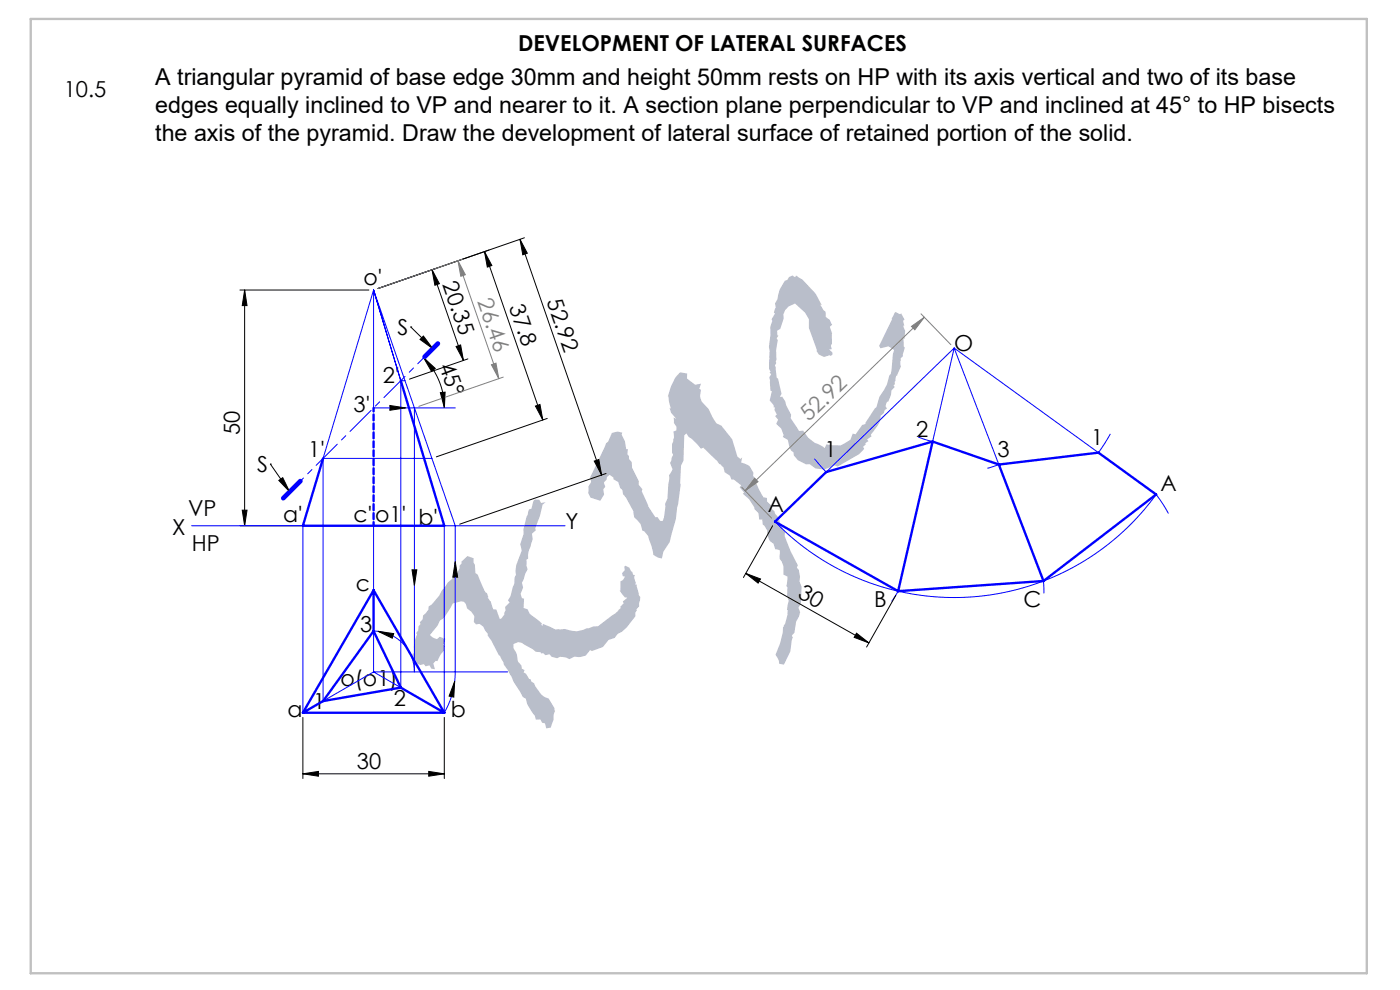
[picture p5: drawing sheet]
<svg xmlns="http://www.w3.org/2000/svg" width="297mm" height="210mm" viewBox="0 0 297 210" stroke-linecap="round" stroke-linejoin="round" font-family="sans-serif">
<g fill="none" stroke="#000" stroke-width=".21">
<path d="M91.7 57.2l1.5 3-.9 .3zM91.7 57.2l6.6 19.3M102.8 53.4l1.5 2.9-.9 .4zM102.8 53.4l12.4 35.7M110.3 50.8l1.6 2.9-1 .4zM110.3 50.8l17.3 50M111.3 50.4l-31.1 10.8M50.9 61.5h27.4M51.9 61.5v50M51.9 61.5l.5 3.3h-1zM87.1 69.4h.1M87.1 69.4l4.7 4.6"/>
<path d="M89.8 71.3l2 2.7-2.7-2zM89.9 75.9l2.4 2.3-.7 .6zM89.9 75.9a15 15 0 0 1 4.4 10.6M96.8 73.5l.9-.3 .6 3.3zM99.3 76.1l-12.4 4.3M57.4 98.4h.1M57.4 98.4l4.1 5.9M82.7 86l3.3 .5-3.3 .5zM83 86.5h3M93.4 83.3l1-.1-.1 3.3zM113.6 86.1l1-.3 .6 3.3zM116.1 88.8l-23.5 8.1"/>
<path d="M126.1 97.8l.9-.3 .6 3.3zM50.9 111.5h27.4M51.4 108.2h1l-.5 3.3zM59.1 101.9l.9-.6 1.5 3zM96.6 119.1l.5 3.3h-1zM96.6 119.1v2.7M128.6 100.4l-31.1 10.8M163.9 111.5l-6.2 11M80.2 133.9l3.3 .5-.3 1zM80.2 133.9l3.1 1M87.4 120.9h1l-.5 3.3zM87.9 120.9v3.3"/>
<path d="M158.2 121.6l26.1 14.8M158.2 121.6l3.1 1.2-.5 .9zM181.7 134.3l2.6 2.1-3.1-1.2zM190 126.3l-6.2 10.9M64.3 152.2v12.9M94.3 152.2v12.9M96.5 144.5l-.2 3.4-1-.2zM96.5 144.5l-.7 3.2M64.3 164.1l3.3-.5v1.1zM64.3 164.1h30M91 163.6l3.3 .5-3.3 .6z"/>
</g>
<path d="M97.2 55.3l8.6 25M97.2 55.3l1.5 3-.9 .3zM98.1 55l-17.9 6.2M104.3 77.4l.9-.4 .6 3.3zM106.8 80l-17.9 6.2M193.4 69.2l2.7-1.9-2 2.7zM195.4 66.6l6.3 6.5M196.1 67.3l-38 36.8M157.4 103.4l6.3 6.5M160.1 101.4l.7 .8-2.7 1.9z" fill="none" stroke="#808080" stroke-width=".21"/>
<g fill="none" stroke="#00f" stroke-width=".21">
<path d="M79.3 61.5l17.3 50v31a17.3 17.3 0 0 1-2.3 8.7v-39.7M79.3 61.5v25h17.3M79.3 61.5l-10.8 35.7M79.3 61.5l5.7 19.3M202.4 73.8l-27.1 26.3-2.5-2.8M202.4 73.8l-4.6 19.9-3-1M202.4 73.8l9.5 24.7-2.4 .8M202.4 73.8l30.6 22.2 2.6-4M68.5 97.2v51.5l10.8-6.2M68.5 97.2h23.1M85 80.8v65.1l-5.7-3.4M85 80.8h.9"/>
<path d="M87.9 86.5v56a8.7 8.7 0 0 0-8.6-8.6v8.6M40.7 111.5h79.2M64.3 111.5v39.7M79.3 111.5v13.7M247.9 108.9l-2.6-4a52.9 52.9 0 0 1-80.9 5.7M190.5 125.4l-1.3 2.2M221.4 123.2l.1 2.7M79.3 142.5h28.4"/>
</g>
<path d="M6.5 4h283.5v202.4h-283.5z" fill="none" stroke="#c0c0c0" stroke-width=".5"/>
<path d="M60.1 105.7l32.8-32.8" fill="none" stroke="#00f" stroke-width=".21" stroke-dasharray="6.3 1.3 1.3 1.3" stroke-dashoffset=".3"/>
<g fill="none" stroke="#00f" stroke-width=".5">
<path d="M85 80.8l9.3 30.7h-30l4.2-14.3M197.8 93.7l-22.5 6.4-10.9 10.5 26.1 14.8M197.8 93.7l-7.3 31.7M197.8 93.7l14.1 4.8M211.9 98.5l9.5 24.7M211.9 98.5l21.1-2.5 12.3 8.9-23.9 18.3M79.3 125.2v8.7M79.3 125.2l15 26M79.3 125.2l-15 26M79.3 133.9l5.7 12M79.3 133.9l-10.8 14.8M221.4 123.2l-30.9 2.2"/>
<path d="M64.3 151.2h30M68.5 148.7l-4.2 2.5M85 145.9l9.3 5.3M85 145.9l-16.5 2.8"/>
</g>
<path d="M79.3 86.5v25" fill="none" stroke="#00f" stroke-width=".5" stroke-dasharray="1.3 .6" stroke-dashoffset=".5"/>
<path d="M92.9 72.9l-2.8 2.8M63.7 102.1l-3.6 3.6" fill="none" stroke="#00f" stroke-width="1"/>
<g fill="#000">
<path d="M110.3 50.8l1.6 2.9-1 .4zM126.1 97.8l.9-.3 .6 3.3z"/>
<path d="M96.8 73.5l.9-.3 .6 3.3zM91.7 57.2l1.5 3-.9 .3z"/>
<path d="M93.4 83.3l1-.1-.1 3.3zM89.9 75.9l2.4 2.3-.7 .6z"/>
<path d="M113.6 86.1l1-.3 .6 3.3zM102.8 53.4l1.5 2.9-.9 .4z"/>
<path d="M51.4 108.2h1l-.5 3.3zM51.9 61.5l.5 3.3h-1z"/>
<path d="M59.1 101.9l.9-.6 1.5 3zM89.8 71.3l2 2.7-2.7-2z"/>
<path d="M181.7 134.3l2.6 2.1-3.1-1.2zM158.2 121.6l3.1 1.2-.5 .9z"/>
<path d="M64.3 164.1l3.3-.5v1.1zM91 163.6l3.3 .5-3.3 .6z"/>
</g>
<g fill="#808080">
<path d="M193.4 69.2l2.7-1.9-2 2.7zM160.1 101.4l.7 .8-2.7 1.9z"/>
<path d="M97.2 55.3l1.5 3-.9 .3zM104.3 77.4l.9-.4 .6 3.3z"/>
</g>
<path d="M96.5 144.5l-.2 3.4-1-.2zM80.2 133.9l3.3 .5-.3 1zM96.6 119.1l.5 3.3h-1zM82.7 86l3.3 .5-3.3 .5zM87.4 120.9h1l-.5 3.3z" fill="#000"/>
<text font-size="54.7" fill="#b9beca" x="104.4" y="160.9" transform="rotate(-40 104.4 160.9)">KYC</text>
<g font-size="4.9">
<text x="32.9" y="18.1">A triangular pyramid of base edge 30mm and height 50mm rests on HP with its axis vertical and two of its base</text>
<text x="32.9" y="24">edges equally inclined to VP and nearer to it. A section plane perpendicular to VP and inclined at 45° to HP bisects</text>
<text x="32.9" y="29.9">the axis of the pyramid. Draw the development of lateral surface of retained portion of the solid.</text>
</g>
<g font-size="4.7">
<text x="109.9" y="10.8">DEVELOPMENT OF LATERAL SURFACES</text>
<text x="13.5" y="20.5">10.5</text>
<text x="77.1" y="60.5">o'</text>
<text x="93.8" y="60.3" transform="rotate(71 93.8 60.3)">20.35</text>
<text x="107.9" y="65.1" transform="rotate(71 107.9 65.1)">37.8</text>
<text x="115.9" y="63.9" transform="rotate(71 115.9 63.9)">52.92</text>
<text x="84.4" y="71.1">S</text>
<text x="93.1" y="77.6" transform="rotate(70 93.1 77.6)">45°</text>
<text x="202.4" y="74.4">O</text>
<text x="81.2" y="81.3">2'</text>
<text x="75" y="87.4">3'</text>
<text x="50.9" y="92.3" transform="rotate(-90 50.9 92.3)">50</text>
<text x="194.4" y="92.7">2</text>
<text x="231.5" y="94.4">1</text>
<text x="54.6" y="100.2">S</text>
<text x="65.4" y="97">1'</text>
<text x="174.9" y="97">1</text>
<text x="211.6" y="97">3</text>
<text x="246.2" y="104.2">A</text>
<text x="36.6" y="113.4">X</text>
<text x="39.9" y="109.4">VP</text>
<text x="60.1" y="110.8">a'</text>
<text x="75" y="110.8">c'</text>
<text x="79.6" y="110.8">o1'</text>
<text x="88.8" y="111.3">b'</text>
<text x="120" y="112.2">Y</text>
<text x="162.9" y="108.7">A</text>
<text x="40.7" y="117">HP</text>
<text x="75.5" y="125.4">c</text>
<text x="169.1" y="126.6" transform="rotate(29 169.1 126.6)">30</text>
<text x="185.4" y="128.8">B</text>
<text x="217.1" y="128.8">C</text>
<text x="76.4" y="134.1">3</text>
<text x="72.2" y="145.5">o(o1)</text>
<text x="83.6" y="149.8">2</text>
<text x="61" y="152.1">a</text>
<text x="66.5" y="150.4">1</text>
<text x="95.7" y="152.1">b</text>
<text x="75.7" y="163.1">30</text>
</g>
<g font-size="4.7" fill="#808080">
<text x="101.2" y="63.9" transform="rotate(71 101.2 63.9)">26.46</text>
<text x="171.6" y="89.6" transform="rotate(-44 171.6 89.6)">52.92</text>
</g>
</svg>
